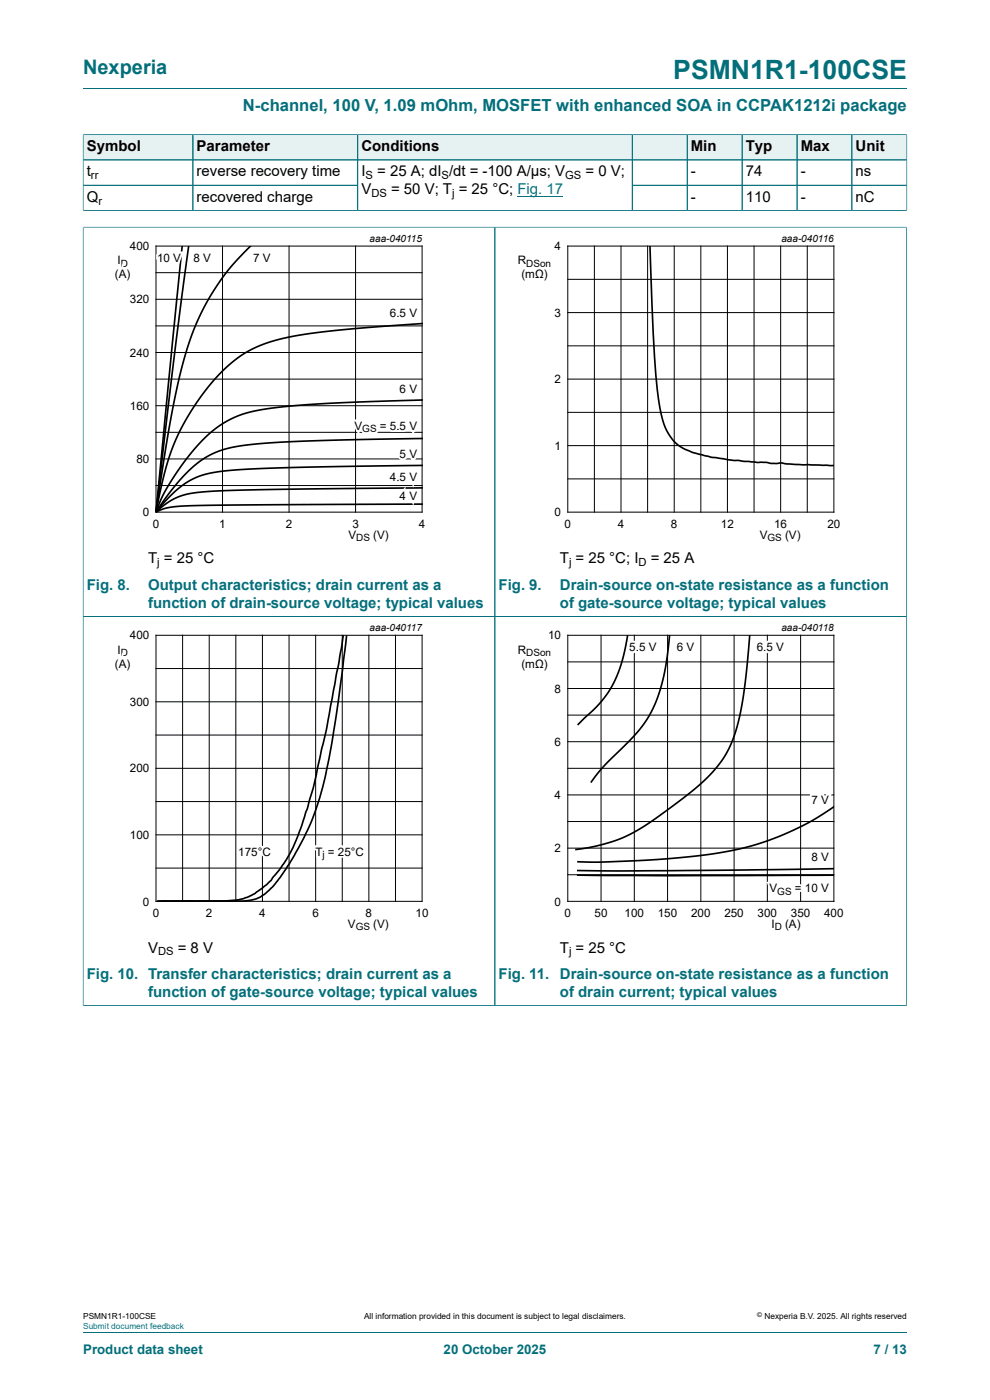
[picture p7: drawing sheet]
<svg xmlns="http://www.w3.org/2000/svg" width="210mm" height="297mm" viewBox="0 0 210 297" stroke-linecap="round" stroke-linejoin="round" font-family="sans-serif">
<path d="M17.6 18.8h174.8" fill="none" stroke="#036f7b" stroke-width=".21"/>
<path d="M17.7 28.6h23.2v5.3h-23.2z" fill="#e6f1f2"/>
<path d="M17.6 28.5v5.4h23.3v-5.3h-23.3" fill="none" stroke="#036f7b" stroke-width=".21"/>
<path d="M41 28.6h34.8v5.3h-34.8z" fill="#e6f1f2"/>
<path d="M40.9 28.6h35v5.3h-35z" fill="none" stroke="#036f7b" stroke-width=".21"/>
<path d="M75.9 28.6h58.1v5.3h-58.1z" fill="#e6f1f2"/>
<path d="M75.9 28.6h58.2v5.3h-58.2z" fill="none" stroke="#036f7b" stroke-width=".21"/>
<path d="M134.2 28.6h11.5v5.3h-11.5z" fill="#e6f1f2"/>
<path d="M134.1 28.6h11.7v5.3h-11.7z" fill="none" stroke="#036f7b" stroke-width=".21"/>
<path d="M145.8 28.6h11.5v5.3h-11.5z" fill="#e6f1f2"/>
<path d="M145.8 28.6h11.6v5.3h-11.6z" fill="none" stroke="#036f7b" stroke-width=".21"/>
<path d="M157.5 28.6h11.5v5.3h-11.5z" fill="#e6f1f2"/>
<path d="M157.4 28.6h11.7v5.3h-11.7z" fill="none" stroke="#036f7b" stroke-width=".21"/>
<path d="M169.1 28.6h11.5v5.3h-11.5z" fill="#e6f1f2"/>
<path d="M169.1 28.6h11.6v5.3h-11.6z" fill="none" stroke="#036f7b" stroke-width=".21"/>
<path d="M180.8 28.6h11.5v5.3h-11.5z" fill="#e6f1f2"/>
<g fill="none" stroke="#036f7b" stroke-width=".21">
<path d="M17.6 39.3h58.3M17.6 33.9h174.8M17.6 28.6v16.1M17.7 28.6h174.7M40.9 28.6v16.1M75.9 28.6v16.1M134.1 39.3h58.3M134.1 28.6v16.1M145.8 28.6v16.1M157.4 28.6v16.1M169.1 28.6v16.1M180.7 28.6v16.1"/>
<path d="M192.4 28.5v16.2M17.6 44.7h174.8M17.6 48.2h174.8M17.6 48.1v165.3M105 48.2v165.1M192.3 48.1v165.3M17.6 130.8h174.7M17.6 213.3h174.8M17.6 282.6h174.8"/>
</g>
<path d="M109.8 41.6h9.7" fill="none" stroke="#00f" stroke-width=".21"/>
<g fill="none" stroke="#000" stroke-width=".21">
<path d="M33.1 52.2h56.4v56.4h-56.4zM33.1 57.8h56.4M47.2 52.2v56.4M61.3 52.2v56.4M75.4 52.2v56.4M120.4 52.2h56.5v56.4h-56.5zM120.4 59.3h56.5M126.1 52.2v56.4M131.7 52.2v56.4M137.4 52.2v56.4M143 52.2v56.4M148.7 52.2v56.4"/>
<path d="M154.3 52.2v56.4M159.9 52.2v56.4M165.6 52.2v56.4M171.2 52.2v56.4M33.1 74.8h56.4M33.1 69.1h56.4M33.1 63.5h56.4M120.4 73.4h56.5M120.4 66.3h56.5M33.1 97.4h56.4M33.1 91.7h56.4M33.1 86.1h56.4"/>
<path d="M33.1 80.4h56.4M120.4 80.4h56.5M120.4 94.5h56.5M120.4 87.5h56.5M33.1 103h56.4M120.4 101.6h56.5M33.1 134.8h56.4v56.4h-56.4zM38.7 134.8v56.4M44.4 134.8v56.4M50 134.8v56.4M55.7 134.8v56.4M61.3 134.8v56.4"/>
<path d="M67 134.8v56.4M72.6 134.8v56.4M78.2 134.8v56.4M83.9 134.8v56.4M120.4 134.8h56.5v56.4h-56.5zM127.5 134.8v56.4M134.5 134.8v56.4M141.6 134.8v56.4M148.7 134.8v56.4M155.7 134.8v56.4M162.8 134.8v56.4M169.8 134.8v56.4"/>
<path d="M33.1 155.9h56.4M33.1 148.9h56.4M33.1 141.8h56.4M120.4 157.3h56.5M120.4 151.7h56.5M120.4 146.1h56.5M120.4 140.4h56.5M33.1 177.1h56.4M33.1 170h56.4M33.1 163h56.4M120.4 163h56.5M120.4 179.9h56.5"/>
<path d="M120.4 174.3h56.5M120.4 168.6h56.5M33.1 184.2h56.4M120.4 185.6h56.5"/>
</g>
<g fill="none" stroke="#000" stroke-width=".35">
<path d="M38.7 52.2l-5.6 56.4M40 52.2l-2.9 22.3-4 34.1M53.2 52.2l-4.6 4.9-3 4.2-3.1 5.4-2.1 5-1.9 6.4-1.7 7.5-1.7 9.7-2 13.3M137.9 52.2l.4 11.7a226.2 226.2 0 0 0 1.4 20.9 16 16 0 0 0 2.5 7.9 10 10 0 0 0 6.6 3.8 18.5 18.5 0 0 0 4.8 .9l4 .5 7.1 .4a3.9 3.9 0 0 1 2.2 .1l10 .4M89.6 68.6l-18.4 1.5a57.3 57.3 0 0 0-16.2 3.3l-2 .9-1.9 1.1-3.6 3.1-3.5 3.8-3.6 5.1-2.4 4.3-1.9 4.6-1.5 5.3-1.5 7M89.6 98.7l-32.1 .6-7.3 .4-5.1 .6-3.3 .9-2.8 1.5-2.7 2.3-3.2 3.6M89.6 93l-17.5 .3-12.5 .5-7.2 .6-4.7 .9-2 .7-1.9 .9-1.5 1-1.8 1.5-3.6 4-3.8 5.2M89.6 84.9l-17.4 .5-9.7 .7-7.9 1-2.2 .5-2.2 .7-2.6 1.3-2.1 1.5-2.3 2-2.2 2.4-2.6 3.4-2.4 3.7-1.5 2.7-1.4 3.3M89.6 106.9l-48.8 .4-4.8 .3-1.6 .4-1.3 .6M89.6 103.5l-32.6 .4-9.4 .2-4.7 .3-3 .4-2.5 .8-1.9 1.1-2.4 1.9M72.8 134.7l-1 6.2-2.5 13.7-2.8 12.5-1.3 4.6-2.1 5.9-1 2.4-1.9 3.2-2.7 3.6-1 .9-2.5 1.9-2.3 1-1.7 .4-2.5 .1-14.1 .1M73.5 134.8l-2.4 18.3-1.3 7.6-1.4 6.5-1.5 4.8-1.6 4-2.9 5.5-2.9 4.6-1.7 2-1.6 1.6-1.7 .9-1.3 .4-2 .2h-17.9"/>
<path d="M133.1 134.7l-.6 3.3-.7 2.9-.9 2.4-1.1 2.3-1.1 1.7-1.6 2-4.6 4.5M142 134.7l-.5 4.8-.7 4.1-1.3 4.2-1.4 3.3-1.4 2.3-1.5 1.9-7.1 7.2-2.8 3.5M159 134.7v.7a91.5 91.5 0 0 1-3 19.9 25.9 25.9 0 0 1-9.3 12.7l-8.7 6.3-4.6 2.8-2.6 1.1-2.5 .8-3.2 .8-3.1 .4M176.9 171.1l-4.9 3.2-4.9 2.4-5.5 2.1-5.4 1.4-6.8 1.2-8.3 .8-13.3 .7-5.4-.1M122.4 185.6l18.6 .2 35.9-.1M176.9 184.3l-34.9 .4h-19.6"/>
</g>
<text font-size="5.6" fill="#036f7b" x="142.8" y="16.8">PSMN1R1-100CSE</text>
<text font-size="4.2" fill="#036f7b" x="17.6" y="15.6">Nexperia</text>
<text font-size="3.5" fill="#036f7b" x="51.5" y="23.7">N-channel, 100 V, 1.09 mOhm, MOSFET with enhanced SOA in CCPAK1212i package</text>
<g font-size="3.2">
<text x="18.4" y="32.1">Symbol</text>
<text x="41.7" y="32.1">Parameter</text>
<text x="76.7" y="32.1">Conditions</text>
<text x="146.5" y="32.1">Min</text>
<text x="158.2" y="32.1">Typ</text>
<text x="169.8" y="32.1">Max</text>
<text x="181.5" y="32.1">Unit</text>
<text x="18.4" y="37.4">t</text>
<text x="41.7" y="37.4">reverse recovery time</text>
<text x="76.7" y="37.4">I</text>
<text x="76.7" y="41.3">V</text>
<text x="80" y="37.4">= 25 A; dI /dt = -100 A/µs; V</text>
<text x="83" y="41.3">= 50 V; T = 25 °C; Fig. 17</text>
<text x="124.2" y="37.4">= 0 V;</text>
<text x="146.5" y="37.4">-</text>
<text x="158.2" y="37.4">74</text>
<text x="169.8" y="37.4">-</text>
<text x="181.5" y="37.4">ns</text>
<text x="18.4" y="42.8">Q</text>
<text x="41.7" y="42.8">recovered charge</text>
<text x="146.5" y="42.8">-</text>
<text x="158.2" y="42.8">110</text>
<text x="169.8" y="42.8">-</text>
<text x="181.5" y="42.8">nC</text>
<text x="31.4" y="119.5">T = 25 °C</text>
<text x="118.8" y="119.5">T = 25 °C; I</text>
<text x="138" y="119.5">= 25 A</text>
<text x="31.4" y="202.1">V</text>
<text x="37.7" y="202.1">= 8 V</text>
<text x="118.8" y="202.1">T = 25 °C</text>
</g>
<g font-size="3.2" fill="#036f7b">
<text x="18.4" y="125.1">Fig. 8.</text>
<text x="31.4" y="125.1">Output characteristics; drain current as a</text>
<text x="105.8" y="125.1">Fig. 9.</text>
<text x="118.8" y="125.1">Drain-source on-state resistance as a function</text>
<text x="31.4" y="128.9">function of drain-source voltage; typical values</text>
<text x="118.8" y="128.9">of gate-source voltage; typical values</text>
<text x="18.4" y="207.7">Fig. 10. Transfer characteristics; drain current as a</text>
<text x="105.8" y="207.7">Fig. 11.</text>
<text x="118.8" y="207.7">Drain-source on-state resistance as a function</text>
<text x="31.4" y="211.5">function of gate-source voltage; typical values</text>
<text x="118.8" y="211.5">of drain current; typical values</text>
</g>
<g font-size="2.8" fill="#036f7b">
<text x="17.6" y="287.2">Product data sheet</text>
<text x="94.1" y="287.2">20 October 2025</text>
<text x="185.3" y="287.2">7 / 13</text>
</g>
<g font-size="2.5">
<text x="27.6" y="53.1">400</text>
<text x="117.7" y="53.1">4</text>
<text x="24.4" y="59">(A)</text>
<text x="24.9" y="56.1">I</text>
<text x="33.3" y="55.6">10 V</text>
<text x="41" y="55.6">8 V</text>
<text x="53.7" y="55.6">7 V</text>
<text x="109.8" y="56.1">R</text>
<text x="110.6" y="59">(mΩ)</text>
<text x="27.6" y="64.4">320</text>
<text x="82.7" y="67.2">6.5 V</text>
<text x="117.7" y="67.2">3</text>
<text x="27.6" y="75.7">240</text>
<text x="84.8" y="83.4">6 V</text>
<text x="117.7" y="81.3">2</text>
<text x="27.6" y="87">160</text>
<text x="75.2" y="91.2">V</text>
<text x="80.6" y="91.2">= 5.5 V</text>
<text x="117.7" y="95.4">1</text>
<text x="28.9" y="98.2">80</text>
<text x="84.8" y="97.2">5 V</text>
<text x="82.7" y="102.1">4.5 V</text>
<text x="84.8" y="106">4 V</text>
<text x="30.3" y="109.5">0</text>
<text x="32.4" y="112">0</text>
<text x="46.5" y="112">1</text>
<text x="60.6" y="112">2</text>
<text x="74.7" y="112">3</text>
<text x="88.8" y="112">4</text>
<text x="117.7" y="109.5">0</text>
<text x="119.8" y="112">0</text>
<text x="131" y="112">4</text>
<text x="142.3" y="112">8</text>
<text x="152.9" y="112">12</text>
<text x="164.2" y="112">16</text>
<text x="175.5" y="112">20</text>
<text x="73.9" y="114.3">V</text>
<text x="79.2" y="114.3">(V)</text>
<text x="161.2" y="114.3">V</text>
<text x="166.5" y="114.3">(V)</text>
<text x="27.6" y="135.7">400</text>
<text x="116.3" y="135.7">10</text>
<text x="24.4" y="141.6">(A)</text>
<text x="24.9" y="138.7">I</text>
<text x="109.8" y="138.7">R</text>
<text x="110.6" y="141.6">(mΩ)</text>
<text x="133.5" y="138.1">5.5 V</text>
<text x="143.5" y="138.1">6 V</text>
<text x="160.5" y="138.1">6.5 V</text>
<text x="27.6" y="149.8">300</text>
<text x="117.7" y="146.9">8</text>
<text x="117.7" y="158.2">6</text>
<text x="27.6" y="163.9">200</text>
<text x="117.7" y="169.5">4</text>
<text x="172.1" y="170.6">7 V</text>
<text x="27.6" y="178">100</text>
<text x="50.5" y="181.5">175°C</text>
<text x="66.9" y="181.5">T = 25°C</text>
<text x="117.7" y="180.8">2</text>
<text x="172.1" y="182.6">8 V</text>
<text x="163.2" y="189.3">V</text>
<text x="168.6" y="189.3">= 10 V</text>
<text x="30.3" y="192.1">0</text>
<text x="32.4" y="194.6">0</text>
<text x="43.7" y="194.6">2</text>
<text x="55" y="194.6">4</text>
<text x="66.3" y="194.6">6</text>
<text x="73.8" y="196.9">V</text>
<text x="77.6" y="194.6">8</text>
<text x="79.2" y="196.9">(V)</text>
<text x="88.2" y="194.6">10</text>
<text x="117.7" y="192.1">0</text>
<text x="119.8" y="194.6">0</text>
<text x="126.1" y="194.6">50</text>
<text x="132.5" y="194.6">100</text>
<text x="139.5" y="194.6">150</text>
<text x="146.6" y="194.6">200</text>
<text x="153.7" y="194.6">250</text>
<text x="160.7" y="194.6">300</text>
<text x="163.6" y="196.9">I</text>
<text x="166.5" y="196.9">(A)</text>
<text x="167.8" y="194.6">350</text>
<text x="174.8" y="194.6">400</text>
</g>
<g font-size="2.4">
<text x="19.3" y="38.1">rr</text>
<text x="77.5" y="38.1">S</text>
<text x="78.8" y="41.9">DS</text>
<text x="93.7" y="38.1">S</text>
<text x="95.9" y="41.9">j</text>
<text x="119.9" y="38.1">GS</text>
<text x="20.9" y="43.4">r</text>
<text x="33.4" y="120.1">j</text>
<text x="120.7" y="120.1">j</text>
<text x="135.4" y="120.1">D</text>
<text x="33.5" y="202.7">DS</text>
<text x="120.7" y="202.7">j</text>
</g>
<g font-size="2.1">
<text x="78.4" y="51.4">aaa-040115</text>
<text x="165.7" y="51.4">aaa-040116</text>
<text x="25.6" y="56.6">D</text>
<text x="111.6" y="56.6">DSon</text>
<text x="76.9" y="91.7">GS</text>
<text x="75.6" y="114.8">DS</text>
<text x="162.8" y="114.8">GS</text>
<text x="78.4" y="134">aaa-040117</text>
<text x="165.7" y="134">aaa-040118</text>
<text x="25.6" y="139.1">D</text>
<text x="111.6" y="139.1">DSon</text>
<text x="68.4" y="182">j</text>
<text x="164.9" y="189.8">GS</text>
<text x="75.5" y="197.4">GS</text>
<text x="164.3" y="197.4">D</text>
</g>
<g font-size="1.8">
<text x="17.6" y="279.9">PSMN1R1-100CSE</text>
<text x="77.2" y="279.9">All information provided in this document is subject to legal disclaimers.</text>
<text x="162.2" y="279.9">Nexperia B.V. 2025. All rights reserved</text>
</g>
<text font-size="1.8" fill="#00f" x="17.6" y="282">Submit document feedback</text>
<text font-size="1.4" x="160.6" y="279.4">©</text>
</svg>
